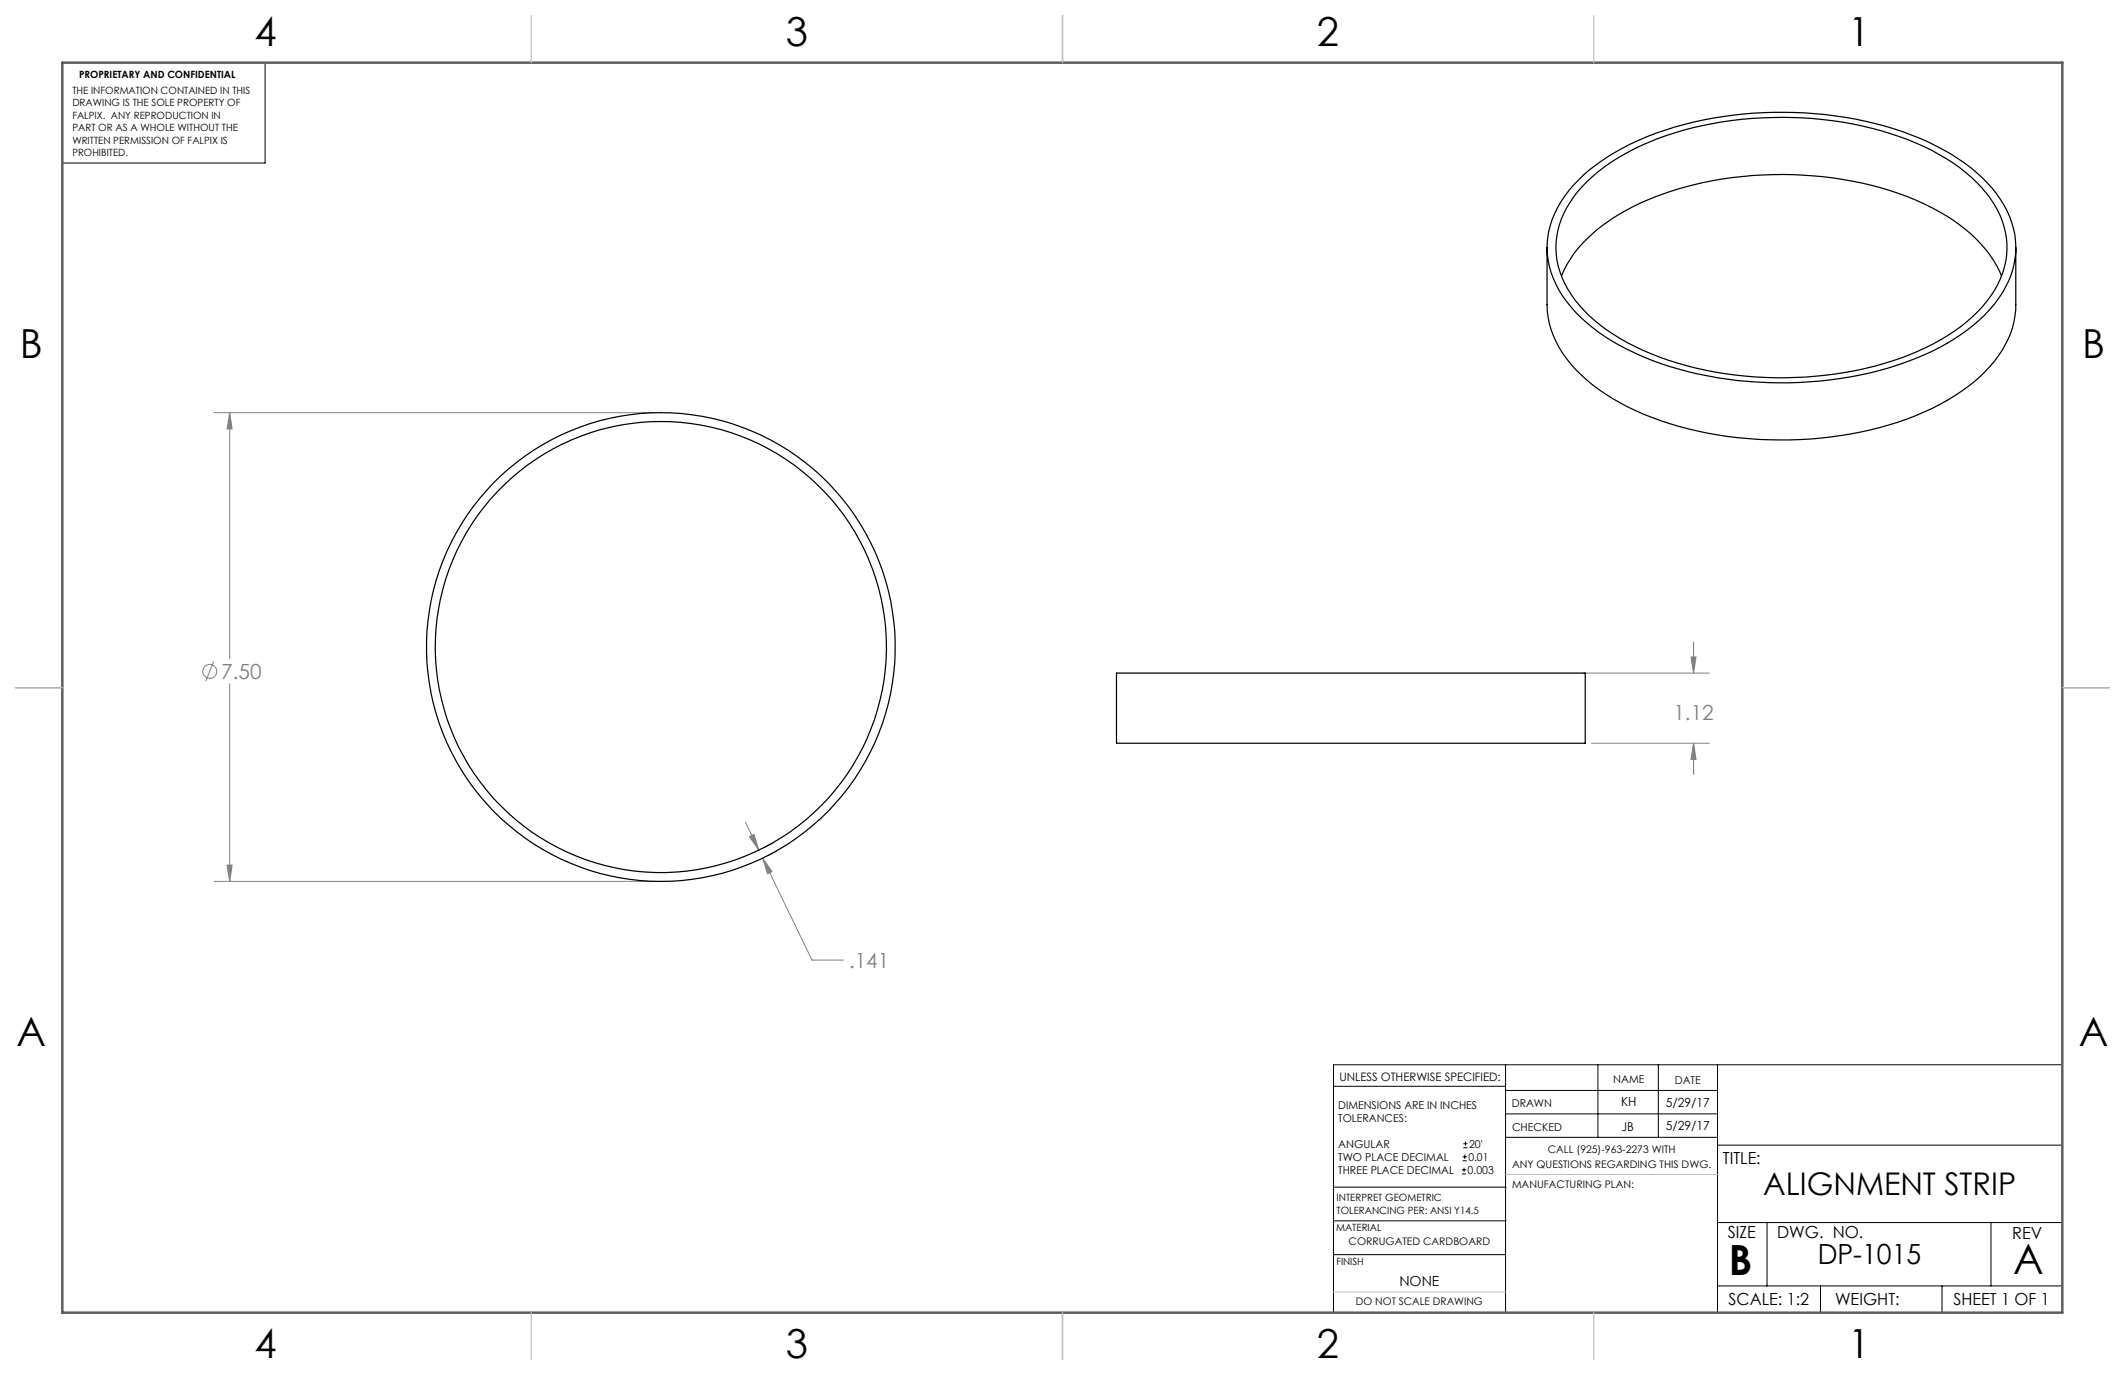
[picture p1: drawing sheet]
<svg xmlns="http://www.w3.org/2000/svg" width="432mm" height="279mm" viewBox="0 0 432 279" stroke-linecap="round" stroke-linejoin="round" font-family="sans-serif">
<g fill="none" stroke="#808080" stroke-width=".2">
<path d="M43.5 83.9h89.5M46.7 83.9l.5 3.3h-1.1zM46.7 83.9v49.9M43.4 134.4l-1.6 4M46.7 139v40.1M321.6 136.8h25.7M343.6 133.5h1l-.5 3.3zM344.1 130.4v6.4M323.4 151h23.9M344.1 151l.5 3.3h-1zM344.1 151v6.4M43.5 179.1h89.5"/>
<path d="M46.1 175.8h1.1l-.5 3.3zM151.4 167l2.8 5.8M152.3 170l.9-.5 1 3.3zM155 174.4l1.9 2.7-.9 .5zM155 174.4l10 20.7h6.3M157.1 171.4l-1.8 .8M157.8 173l-1.7 .8"/>
<circle cx="42.6" cy="136.4" r="1.41"/>
</g>
<g fill="none" stroke="#000" stroke-width=".2">
<path d="M53.9 12.7v20.4h-41.2M305.9 216.4v50.3M324.7 216.4v14.7M337 216.4v14.7M349 216.4v50.3M419.1 216.4h-148.1v50.3M271 220.7h34.9M297.1 238.5h.8M297.1 237.7h.8M297.2 235.9h.9M297.2 235.1h.9M297.4 233.2h.8"/>
<path d="M297.4 232.4h.8M297.5 237.3v.8M297.6 234.6v.9M297.8 232v.8M305.9 231.1h43.1M305.9 226.3h43.1M305.9 221.6h43.1M349 232.7h70.1M271 255h34.9M271 248.1h35M271 241.2h35M349 248.4h70.1"/>
<path d="M359.1 248.4v12.9M404.6 248.4v12.9M349 261.3h70.1M369.9 261.3v5.4M394.6 261.3v5.4"/>
</g>
<path d="M215.9 3.2v9.5M3.1 139.7h9.6M419.1 139.7h9.5M215.9 266.7v9.6" fill="none" stroke="#5c5c5c" stroke-width=".25"/>
<path d="M12.7 12.7h406.4v254h-406.4z" fill="none" stroke="#5c5c5c" stroke-width=".5"/>
<path d="M305.9 238.7h43.1M271 262.5h34.9" fill="none" stroke="#c0c0c0" stroke-width=".2"/>
<path d="M108 3.2v9.5M215.9 3.2v9.5M323.8 3.2v9.5M3.1 139.7h9.6M419.1 139.7h9.5M108 266.7v9.6M215.9 266.7v9.6M323.8 266.7v9.6" fill="none" stroke="#c0c0c0" stroke-width=".25"/>
<path d="M46.7 83.9l.5 3.3h-1.1zM46.1 175.8h1.1l-.5 3.3zM152.3 170l.9-.5 1 3.3zM155 174.4l1.9 2.7-.9 .5zM343.6 133.5h1l-.5 3.3zM344.1 151l.5 3.3h-1z" fill="#808080"/>
<g fill="none" stroke="#000" stroke-width=".25">
<path d="M320.7 36.7a45.5 45.5 0 0 1 19.5-10.8 78.5 78.5 0 0 1 48.1 1.5 40.8 40.8 0 0 1 16.5 10.8 18 18 0 0 1 4.5 15.5 23.5 23.5 0 0 1-9.5 13.3 57.4 57.4 0 0 1-25.8 9.9 76.4 76.4 0 0 1-40.1-4.4 36.3 36.3 0 0 1-16.4-12.4 16.9 16.9 0 0 1 .4-20.2zM322.6 36.8a47.5 47.5 0 0 1 21.5-10.9 74.8 74.8 0 0 1 45.2 3.2 36.3 36.3 0 0 1 14.2 10.1 16.6 16.6 0 0 1 .3 22 37.2 37.2 0 0 1-15.7 10.9 74.5 74.5 0 0 1-52.6-.2 36.3 36.3 0 0 1-15.5-11 16.6 16.6 0 0 1-.2-20.9zM314.4 50.3v11.6a20.4 20.4 0 0 0 7.9 15.2 51.2 51.2 0 0 0 22.7 10.5 78.1 78.1 0 0 0 44.2-3.1 39.9 39.9 0 0 0 16.1-11.1 18.1 18.1 0 0 0 4.3-11.5v-11.6M317.3 56.1a26.5 26.5 0 0 1 11.6-12.5 63.9 63.9 0 0 1 29.2-8 71.3 71.3 0 0 1 32.8 5.8 31.9 31.9 0 0 1 14.9 12.7l.9 2M226.9 136.8h95.2v14.2h-95.2z"/>
<circle cx="134.3" cy="131.5" r="45.8"/>
<circle cx="134.3" cy="131.5" r="47.6"/>
</g>
<g font-size="8.5">
<text x="351.3" y="259">B</text>
<text x="409.1" y="258.9">A</text>
</g>
<g font-size="8.1">
<text x="51.7" y="9.3">4</text>
<text x="159.7" y="9.3">3</text>
<text x="267.6" y="9.3">2</text>
<text x="375.6" y="9.3">1</text>
<text x="4" y="72.8">B</text>
<text x="423.1" y="72.8">B</text>
<text x="3.3" y="212.5">A</text>
<text x="422.4" y="212.5">A</text>
<text x="51.7" y="276">4</text>
<text x="159.7" y="276">3</text>
<text x="267.6" y="276">2</text>
<text x="375.6" y="276">1</text>
</g>
<text font-size="6.3" x="358.3" y="242.7">ALIGNMENT STRIP</text>
<text font-size="5.6" x="369.4" y="256.8">DP-1015</text>
<g font-size="4.2" fill="#808080">
<text x="45" y="138">7.50</text>
<text x="340" y="146.2">1.12</text>
<text x="172.5" y="196.7">.141</text>
</g>
<g font-size="3.4">
<text x="350.1" y="236.5">TITLE:</text>
<text x="351.1" y="251.6">SIZE</text>
<text x="361.1" y="251.6">DWG. NO.</text>
<text x="408.9" y="251.7">REV</text>
<text x="351.2" y="265.2">SCALE: 1:2</text>
<text x="372.9" y="265.2">WEIGHT:</text>
<text x="396.9" y="265.2">SHEET 1 OF 1</text>
</g>
<text font-size="2.8" x="284.3" y="261.3">NONE</text>
<g font-size="2.5">
<text x="329.4" y="224.8">KH</text>
<text x="338.5" y="224.9">5/29/17</text>
<text x="329.5" y="229.7">JB</text>
<text x="338.5" y="229.7">5/29/17</text>
</g>
<text font-size="2.4" x="272.2" y="219.7">UNLESS OTHERWISE SPECIFIED:</text>
<g font-size="2.2">
<text x="327.8" y="220.1">NAME</text>
<text x="340.3" y="220.2">DATE</text>
<text x="271.9" y="225.3">DIMENSIONS ARE IN INCHES</text>
<text x="271.9" y="227.9">TOLERANCES:</text>
<text x="307.2" y="224.9">DRAWN</text>
<text x="271.9" y="233.2">ANGULAR</text>
<text x="298.5" y="233.2">20'</text>
<text x="307.3" y="229.8">CHECKED</text>
<text x="271.9" y="238.5">THREE PLACE DECIMAL</text>
<text x="271.9" y="235.9">TWO PLACE DECIMAL</text>
<text x="298.2" y="238.5">0.003</text>
<text x="298.4" y="235.9">0.01</text>
</g>
<g font-size="2.1">
<text x="307.3" y="237.3">ANY QUESTIONS REGARDING THIS DWG.</text>
<text x="314.5" y="234.2">CALL (925)-963-2273 WITH</text>
<text x="307.3" y="241.3">MANUFACTURING PLAN:</text>
<text x="274" y="252.9">CORRUGATED CARDBOARD</text>
<text x="275.5" y="265.1">DO NOT SCALE DRAWING</text>
</g>
<g font-size="2">
<text x="16.1" y="15.9">PROPRIETARY AND CONFIDENTIAL</text>
<text x="14.7" y="19.1">THE INFORMATION CONTAINED IN THIS</text>
<text x="14.7" y="21.6">DRAWING IS THE SOLE PROPERTY OF</text>
<text x="14.7" y="24.1">FALPIX. ANY REPRODUCTION IN</text>
<text x="14.7" y="26.6">PART OR AS A WHOLE WITHOUT THE</text>
<text x="14.7" y="29.2">WRITTEN PERMISSION OF FALPIX IS</text>
<text x="14.7" y="31.7">PROHIBITED.</text>
<text x="271.6" y="244.1">INTERPRET GEOMETRIC</text>
<text x="271.5" y="250.2">MATERIAL</text>
<text x="271.6" y="246.6">TOLERANCING PER: ANSI Y14.5</text>
<text x="271.5" y="257">FINISH</text>
</g>
</svg>
